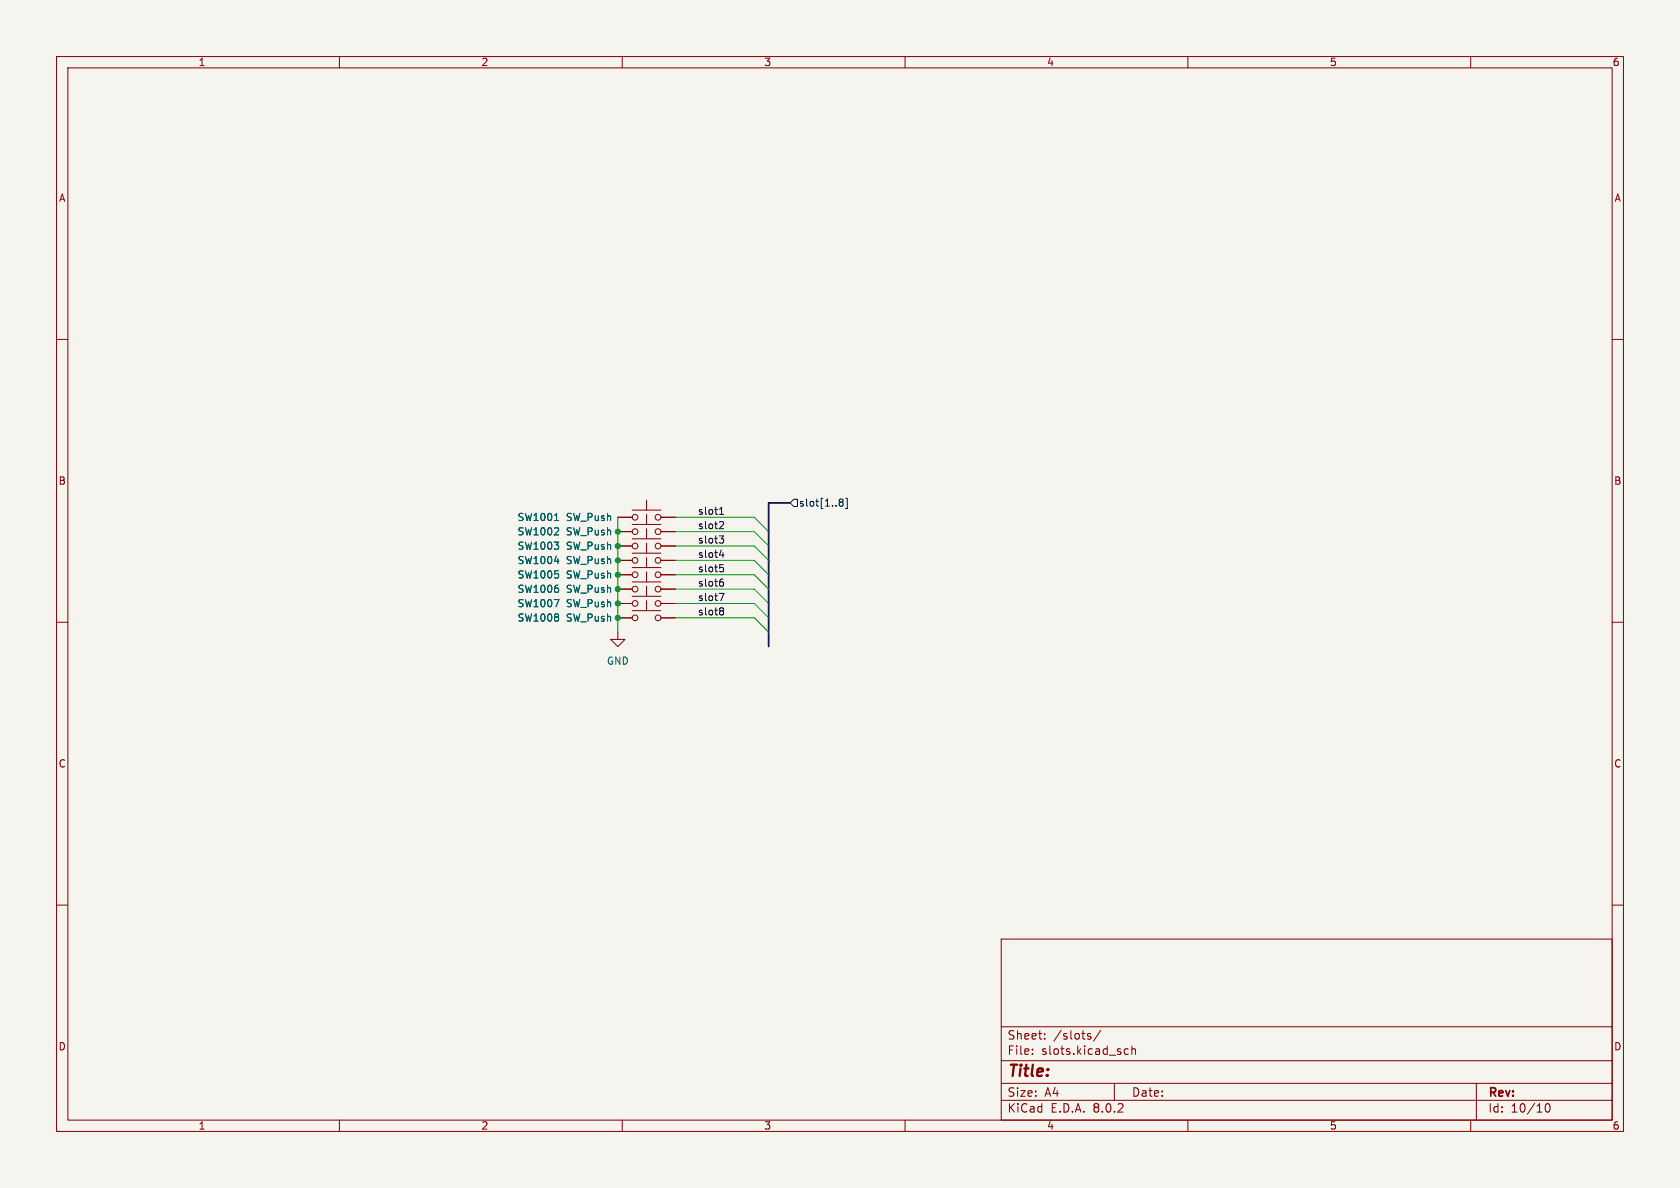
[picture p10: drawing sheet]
<svg xmlns="http://www.w3.org/2000/svg" width="297mm" height="210mm" viewBox="0 0 297 210" stroke-linecap="round" stroke-linejoin="round" font-family="sans-serif">
<path d="M0 0h297v210h-297z" fill="#f5f4ef" stroke="#f5f4ef" stroke-width=".18"/>
<g fill="none" stroke="#840000" stroke-width=".18">
<path d="M10 10h277v190h-277zM12 12h273v186h-273zM60 10v2M110 10v2M160 10v2M210 10v2M260 10v2M10 60h2M285 60h2M109.2 91.4h2.6M109.2 94h2.6M109.2 96.5h2.6"/>
<path d="M109.2 99.1h2.6M111.8 90.2h5M111.8 92.7h5M111.8 95.3h5M111.8 97.8h5M114.3 88.4v1.8M114.3 90.9v1.8M114.3 93.5v1.8M114.3 96v1.8M114.3 98.6v1.7M116.8 91.4h2.6M116.8 94h2.6"/>
<path d="M116.8 96.5h2.6M116.8 99.1h2.6M10 110h2M109.2 111.8v1.2h1.3l-1.3 1.3-1.3-1.3h1.3M109.2 104.1h2.6M109.2 101.6h2.6M109.2 106.7h2.6M109.2 109.2h2.6M111.8 102.9h5M111.8 100.3h5M111.8 105.4h5M111.8 108h5"/>
<path d="M114.3 101.1v1.8M114.3 103.6v1.8M114.3 106.2v1.8M116.8 104.1h2.6M116.8 101.6h2.6M116.8 106.7h2.6M116.8 109.2h2.6M285 110h2M10 160h2M285 160h2M177 166h108v32h-108zM60 198v2"/>
<path d="M110 198v2M160 198v2M177 194.5h108M177 191.5h108M177 187.5h108M177 181.5h108M182.5 186.3v.1M182.5 185.5v.1M184.7 183.6v.1M184.7 182.8v.1M192.3 183.1l.5 .2 .1 .1-.1 .2-.4 .1M192.3 182.8h.5"/>
<path d="M194.6 182.1l-1.3 2M197 191.5v3M198.8 186.3l.2 .1 .5-.1M199.5 185.5l-.5-.1-.2 .1M200.1 185.5l.2-.1 .4 .1v.9M200.1 184.9v1.5M210 198v2M260 198v2M261 191.5v6.5M273.4 195.2l.1-.1a.81 .81 0 0 1 .6 .6 .81 .81 0 0 1-.3 .8l-.1 .1a.81 .81 0 0 1-.6-.6 .81 .81 0 0 1 .3-.8z"/>
<circle cx="112.3" cy="91.4" r=".51"/>
<circle cx="112.3" cy="96.5" r=".51"/>
<circle cx="112.3" cy="94" r=".51"/>
<circle cx="112.3" cy="99.1" r=".51"/>
<circle cx="116.3" cy="91.4" r=".51"/>
<circle cx="116.3" cy="96.5" r=".51"/>
<circle cx="116.3" cy="99.1" r=".51"/>
<circle cx="116.3" cy="94" r=".51"/>
<circle cx="112.3" cy="101.6" r=".51"/>
<circle cx="112.3" cy="104.1" r=".51"/>
<circle cx="112.3" cy="109.2" r=".51"/>
<circle cx="112.3" cy="106.7" r=".51"/>
<circle cx="116.3" cy="109.2" r=".51"/>
<circle cx="116.3" cy="104.1" r=".51"/>
<circle cx="116.3" cy="106.7" r=".51"/>
<circle cx="116.3" cy="101.6" r=".51"/>
</g>
<path d="M98 94.6h.8M98 95.8h.8l-.5 .5M98 92h.8M98 99.2h.8M98.7 93.4v.4M98.7 96.4v.6M98 106h.8l-.5 1.3M98.7 104.1v.5M98.7 101.5v.6M98.7 108.7v.3M98.7 109.2v.5" fill="none" stroke="#006464" stroke-width=".18"/>
<path d="M140.3 88.3h.7v1.2h-.7l-.6-.6zM148.3 88.5l.3 .3M148.3 88.5l.3-.3 .3 .1 .2 .2-.3 .3M148.6 88.8h.2M148.6 88.8l-.3 .2M148.8 88.8l.3 .2-.1 .4-.4 .1-.3-.3M149.5 88.1h.3v1.8h-.3" fill="none" stroke="#000084" stroke-width=".18"/>
<g fill="none" stroke="#0f0f0f" stroke-width=".18">
<path d="M127.1 94.7h.8l-.4 .5 .4 .1v.5l-.2 .2h-.4M127.2 98.1h.8M127.2 90.9h.7M127.2 90l.4-.3v1.2M127.3 99.8h.6M127.4 92.2l.4 .1 .1 .3-.8 .9h.8M127.8 97.7v.8M127.1 104.9h.9l-.6 1.3M127.4 100.3h.3l.2 .2v.5l-.5 .1M127.4 102.8h.3l.2 .3v.4l-.5 .1M127.4 107.4h.3l.2 .3-.2 .3M127.4 108h.3"/>
<path d="M127.6 102.4h.2M127.7 108l.2 .2v.3l-.2 .2h-.3"/>
</g>
<path d="M139.7 88.9h-3.8v25.4" fill="none" stroke="#000084" stroke-width=".3"/>
<path d="M109.2 91.4v20.4M119.4 91.4h13.9l2.6 2.6M119.4 96.5h13.9l2.6 2.6M119.4 94h13.9l2.6 2.5M119.4 99.1h13.9l2.6 2.5M119.4 104.1h13.9l2.6 2.6M119.4 109.2h13.9l2.6 2.6M119.4 106.7h13.9l2.6 2.5M119.4 101.6h13.9l2.6 2.5" fill="none" stroke="#009600" stroke-width=".18"/>
<g fill="#009600" stroke="#009600" stroke-width=".18">
<circle cx="109.2" cy="99.1" r=".46"/>
<circle cx="109.2" cy="101.6" r=".46"/>
<circle cx="109.2" cy="104.1" r=".46"/>
<circle cx="109.2" cy="96.5" r=".46"/>
<circle cx="109.2" cy="94" r=".46"/>
<circle cx="109.2" cy="109.2" r=".46"/>
<circle cx="109.2" cy="106.7" r=".46"/>
</g>
<text font-size="2.8" fill="#840000" x="178" y="190.9">Title:</text>
<g font-size="2.1" fill="#840000">
<text x="178" y="184">Sheet:</text>
<text x="186.2" y="184">/slots/</text>
<text x="178" y="186.7">File:</text>
<text x="184.1" y="186.7">slots.kicad_sch</text>
<text x="178" y="196.9">KiCad</text>
<text x="178" y="194.1">Size:</text>
<text x="184.7" y="194.1">A4</text>
<text x="185.7" y="196.9">E.D.A.</text>
<text x="193.3" y="196.9">8.0.2</text>
<text x="200" y="194.1">Date:</text>
<text x="263" y="194.3">Rev:</text>
<text x="263" y="196.9">Id:</text>
<text x="267.1" y="196.9">10/10</text>
</g>
<g font-size="1.8" fill="#840000">
<text x="35" y="11.9">1</text>
<text x="85" y="11.9">2</text>
<text x="135" y="11.9">3</text>
<text x="185" y="11.9">4</text>
<text x="235" y="11.9">5</text>
<text x="285" y="11.9">6</text>
<text x="10.3" y="35.9">A</text>
<text x="285.3" y="35.9">A</text>
<text x="10.3" y="85.9">B</text>
<text x="285.3" y="85.9">B</text>
<text x="10.3" y="135.9">C</text>
<text x="285.3" y="135.9">C</text>
<text x="10.3" y="185.9">D</text>
<text x="285.3" y="185.9">D</text>
<text x="35" y="199.9">1</text>
<text x="85" y="199.9">2</text>
<text x="135" y="199.9">3</text>
<text x="185" y="199.9">4</text>
<text x="235" y="199.9">5</text>
<text x="285" y="199.9">6</text>
</g>
<text font-size="1.8" fill="#000084" x="141.2" y="89.8">slot[1..8]</text>
<g font-size="1.8" fill="#006464">
<text x="91.4" y="92.3">SW1001</text>
<text x="91.4" y="94.8">SW1002</text>
<text x="99.9" y="92.3">SW_Push</text>
<text x="99.9" y="94.8">SW_Push</text>
<text x="91.4" y="97.4">SW1003</text>
<text x="91.4" y="99.9">SW1004</text>
<text x="99.9" y="97.4">SW_Push</text>
<text x="99.9" y="99.9">SW_Push</text>
<text x="91.4" y="105">SW1006</text>
<text x="91.4" y="102.5">SW1005</text>
<text x="91.4" y="107.5">SW1007</text>
<text x="99.9" y="105">SW_Push</text>
<text x="99.9" y="102.5">SW_Push</text>
<text x="99.9" y="107.5">SW_Push</text>
<text x="91.4" y="110.1">SW1008</text>
<text x="99.9" y="110.1">SW_Push</text>
<text x="107.2" y="117.7">GND</text>
</g>
<g font-size="1.8" fill="#0f0f0f">
<text x="123.3" y="93.6">slot2</text>
<text x="123.3" y="91.1">slot1</text>
<text x="123.3" y="98.7">slot4</text>
<text x="123.3" y="96.2">slot3</text>
<text x="123.3" y="101.3">slot5</text>
<text x="123.3" y="106.3">slot7</text>
<text x="123.3" y="103.8">slot6</text>
<text x="123.3" y="108.9">slot8</text>
</g>
</svg>
